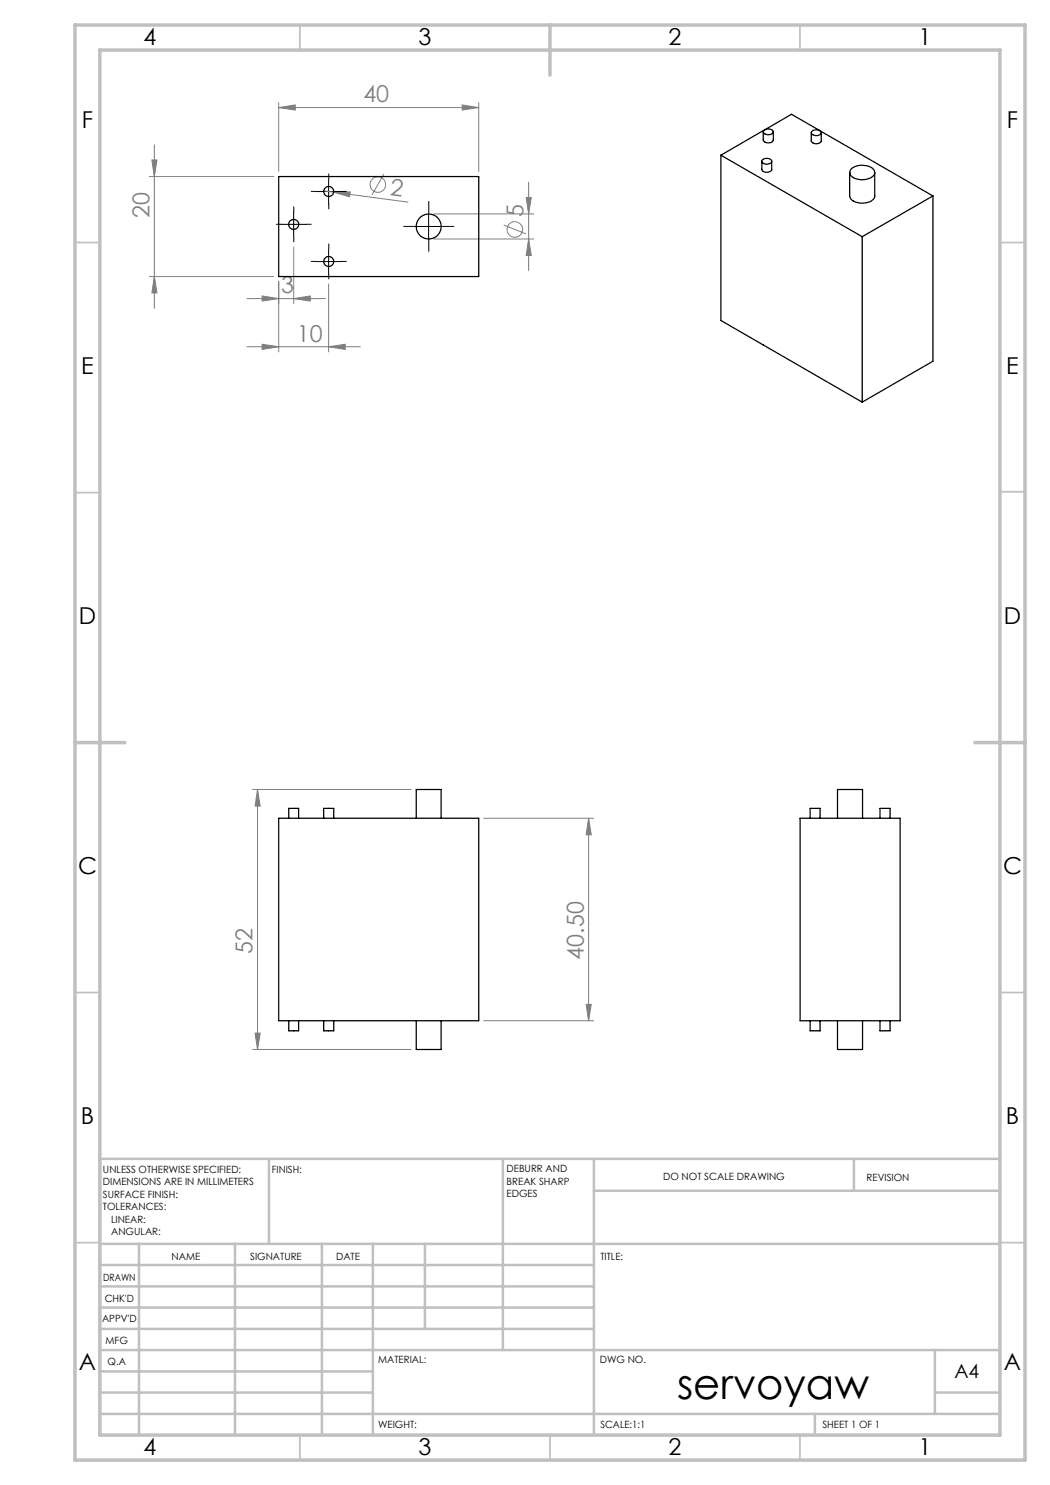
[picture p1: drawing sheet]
<svg xmlns="http://www.w3.org/2000/svg" width="210mm" height="297mm" viewBox="0 0 210 297" stroke-linecap="round" stroke-linejoin="round" font-family="sans-serif">
<g fill="none" stroke="#808080" stroke-width=".2">
<path d="M29.9 35.3h24.9M30.4 32h1l-.5 3.3zM30.9 29v32.7M55.7 21.5l3.4-.5v1zM55.7 20.5v13.8M55.7 21.5h40M64.7 38.2l2 .2M66.7 38.4h3.4l-.2 1zM66.7 38.4l14.9 2M76.8 34.8l-2.4 4.2M92.4 21l3.3 .5-3.3 .5zM95.7 20.5v13.8"/>
<path d="M105.2 39.5h1.1l-.6 3.3zM105.7 36.4v17.7M29.9 55.3h24.9M30.9 55.3l.5 3.3h-1zM49.4 59.7h15.7M52.4 59.2l3.3 .5-3.3 .5zM55.7 56.3v14.1M58.7 59.7l3.4-.5v1zM58.7 49.4v11.3M65.7 56.8v13.6M86.7 42.8h20.1M86.7 47.8h20.1"/>
<path d="M100.8 45l4.4 1.8M105.7 47.8l.6 3.3h-1.1zM49.4 69.4h22.7M52.4 68.9l3.3 .5-3.3 .5zM65.7 69.4l3.3-.5v1zM50.5 157.9h31.7M51.5 157.9l.5 3.3h-1zM51.5 157.9v52M96.7 163.7h22M117.7 163.7l.6 3.3h-1.1zM117.7 163.7v40.4M50.5 209.9h31.7"/>
<path d="M51 206.6h1l-.5 3.3zM96.7 204.1h22M117.2 200.9h1.1l-.6 3.2z"/>
<circle cx="75.6" cy="36.9" r="1.55"/>
<circle cx="103" cy="45.9" r="1.55"/>
</g>
<g fill="none" stroke="#000" stroke-width=".2" stroke-dasharray="15.2 1.3 1.3 1.3">
<path d="M63.3 38.3h-1M65.8 35.8v-1M68.3 38.3h1M56.3 44.9h-1M58.8 42.4v-1M58.8 47.4v1M61.3 44.9h1M63.3 52.3h-1M65.8 40.8v1M65.8 49.8v-1M65.8 54.8v1M68.3 52.3h1"/>
<path d="M83.3 45.3h-2.5M85.8 42.8v-2.5M85.8 47.8v2.5M88.3 45.3h2.5"/>
</g>
<path d="M63.3 38.3h4.9M65.7 35.8v5M56.2 44.9h5M58.7 42.4v5M63.3 52.3h4.9M65.7 49.8v5M83.3 45.3h4.9M85.7 42.8v5" fill="none" stroke="#000" stroke-width=".2"/>
<g fill="none" stroke="#c0c0c0" stroke-width=".35">
<path d="M60 5v5M160 5v5M15 48.5h5M200 48.5h5M15 98.5h5M200 98.4h5M15 198.5h5M200 198.5h5M15 248.5h5M200 248.5h5M60 287v5M110 287v5"/>
<path d="M160 287v5"/>
</g>
<g fill="none" stroke="#c0c0c0" stroke-width=".5">
<path d="M53.8 231.8v17M100.6 231.8v38.2M118.8 231.8v55.2M118.8 238.2h81.2M170.8 231.8v6.4M200 231.8h-180v55.2M20 248.8h180M20 257.3h98.8M20 253h98.8M27.8 248.8v38.2M47 248.8v38.2M64.4 248.8v38.2"/>
<path d="M74.6 248.8v38.2M85 248.8v17M20 265.8h98.8M20 261.5h98.8M20 278.5h54.6M20 274.3h54.6M20 270h180M187 278.5h13M187 270v12.8M20 282.8h180M163 282.8v4.2"/>
</g>
<path d="M15 5h190v287h-190zM20 10h180v277h-180zM110 5v10M15 148.5h10M195 148.5h10" fill="none" stroke="#c0c0c0" stroke-width=".7"/>
<g fill="#808080">
<path d="M66.7 38.4h3.4l-.2 1z"/>
<path d="M92.4 21l3.3 .5-3.3 .5zM55.7 21.5l3.4-.5v1z"/>
<path d="M52.4 59.2l3.3 .5-3.3 .5zM58.7 59.7l3.4-.5v1zM52.4 68.9l3.3 .5-3.3 .5zM65.7 69.4l3.3-.5v1z"/>
<path d="M117.7 163.7l.6 3.3h-1.1zM117.2 200.9h1.1l-.6 3.2zM51.5 157.9l.5 3.3h-1zM51 206.6h1l-.5 3.3zM30.4 32h1l-.5 3.3zM30.9 55.3l.5 3.3h-1zM105.2 39.5h1.1l-.6 3.3zM105.7 47.8l.6 3.3h-1.1z"/>
</g>
<g fill="none" stroke="#000" stroke-width=".25">
<path d="M55.7 35.3h40v20h-40zM144.2 31v33.1l28.2 16.3M144.2 31l28.2 16.3M152.4 32.2v1.7a1.14 1.14 0 0 0 1.9 0v-1.7M152.5 32a1.16 1.16 0 0 1 1.8 .3 1.18 1.18 0 0 1-1.9 0zM152.6 26.3v1.7a1.17 1.17 0 0 0 2.1 0v-1.7M152.7 26.2a1.18 1.18 0 0 1 2 .2 1.15 1.15 0 0 1-2.1-.1zM162.2 26.5v1.7a1.17 1.17 0 0 0 2.1 0v-1.7M162.3 26.3a1.18 1.18 0 0 1 2 .3 1.18 1.18 0 0 1-2 0zM163.9 26.1l-5.6-3.2-14.1 8.1M164 26.1l22.6 13.1M169.9 34.5v4.7a1.93 1.93 0 0 0 2 1.4 2.69 2.69 0 0 0 3-1.2v-4.9"/>
<path d="M170.4 33.7a3.6 3.6 0 0 1 4.3 .2 1.13 1.13 0 0 1-.8 1.8 3.2 3.2 0 0 1-3.9-.9v-.6zM186.6 39.2l-14.2 8.1M186.6 39.2v33l-14.2 8.2M172.4 47.3v33.1M152.6 69h.1M55.7 163.7h40v40.4h-40zM57.7 163.7v-2h2v2M64.7 163.7v-2h2v2M83.3 163.7v-5.8h4.9v5.8M160 163.7h20v40.4h-20zM162 163.7v-2h2v2M167.5 163.7v-5.8h5v5.8"/>
<path d="M176 163.7v-2h2v2M57.7 204.1v2.1h2v-2.1M64.7 204.1v2.1h2v-2.1M83.3 204.1v5.8h4.9v-5.8M162 204.1v2.1h2v-2.1M167.5 204.1v5.8h5v-5.8M176 204.1v2.1h2v-2.1"/>
<circle cx="65.7" cy="38.3" r="1"/>
<circle cx="58.7" cy="44.9" r="1.01"/>
<circle cx="65.7" cy="52.3" r="1"/>
<circle cx="85.7" cy="45.3" r="2.5"/>
</g>
<text font-size="8.5" x="135.4" y="279.7">servoyaw</text>
<g font-size="4.7">
<text x="28.7" y="9">4</text>
<text x="83.7" y="9">3</text>
<text x="133.7" y="9">2</text>
<text x="183.7" y="9">1</text>
<text x="16.4" y="25.5">F</text>
<text x="201.4" y="25.5">F</text>
<text x="16.2" y="74.7">E</text>
<text x="201.2" y="74.7">E</text>
<text x="15.8" y="124.7">D</text>
<text x="200.8" y="124.7">D</text>
<text x="15.6" y="174.7">C</text>
<text x="200.6" y="174.7">C</text>
<text x="16.2" y="224.7">B</text>
<text x="201.2" y="224.7">B</text>
<text x="15.8" y="274">A</text>
<text x="200.8" y="274">A</text>
<text x="28.7" y="291">4</text>
<text x="83.7" y="291">3</text>
<text x="133.7" y="291">2</text>
<text x="183.7" y="291">1</text>
</g>
<g font-size="4.7" fill="#808080">
<text x="72.7" y="20.5">40</text>
<text x="77.9" y="38.9" transform="rotate(8 77.9 38.9)">2</text>
<text x="29.9" y="43.5" transform="rotate(-90 29.9 43.5)">20</text>
<text x="104.7" y="43.3" transform="rotate(-90 104.7 43.3)">5</text>
<text x="56.2" y="58.7">3</text>
<text x="59.4" y="68.3">10</text>
<text x="50.5" y="190.8" transform="rotate(-90 50.5 190.8)">52</text>
<text x="116.7" y="191.9" transform="rotate(-90 116.7 191.9)">40.50</text>
</g>
<text font-size="3.9" x="190.9" y="275.5">A4</text>
<g font-size="2">
<text x="20.6" y="234.6">UNLESS OTHERWISE SPECIFIED:</text>
<text x="20.6" y="237.1">DIMENSIONS ARE IN MILLIMETERS</text>
<text x="20.6" y="239.6">SURFACE FINISH:</text>
<text x="54.4" y="234.6">FINISH:</text>
<text x="101.3" y="234.5">DEBURR AND</text>
<text x="101.3" y="237">BREAK SHARP</text>
<text x="101.3" y="239.5">EDGES</text>
<text x="132.6" y="236">DO NOT SCALE DRAWING</text>
<text x="173.3" y="236.2">REVISION</text>
<text x="20.6" y="242.1">TOLERANCES:</text>
<text x="22.2" y="244.6">LINEAR:</text>
<text x="22.2" y="247.1">ANGULAR:</text>
<text x="34.3" y="252">NAME</text>
<text x="50" y="251.9">SIGNATURE</text>
<text x="67.2" y="251.9">DATE</text>
<text x="120.1" y="251.9">TITLE:</text>
<text x="20.6" y="256.1">DRAWN</text>
<text x="20.9" y="260.3">CHK'D</text>
<text x="20.4" y="264.4">APPV'D</text>
<text x="21.1" y="268.8">MFG</text>
<text x="21.5" y="273">Q.A</text>
<text x="75.6" y="272.5">MATERIAL:</text>
<text x="120" y="272.5">DWG NO.</text>
<text x="75.6" y="285.5">WEIGHT:</text>
<text x="120.1" y="285.6">SCALE:1:1</text>
<text x="164.5" y="285.6">SHEET 1 OF 1</text>
</g>
</svg>
